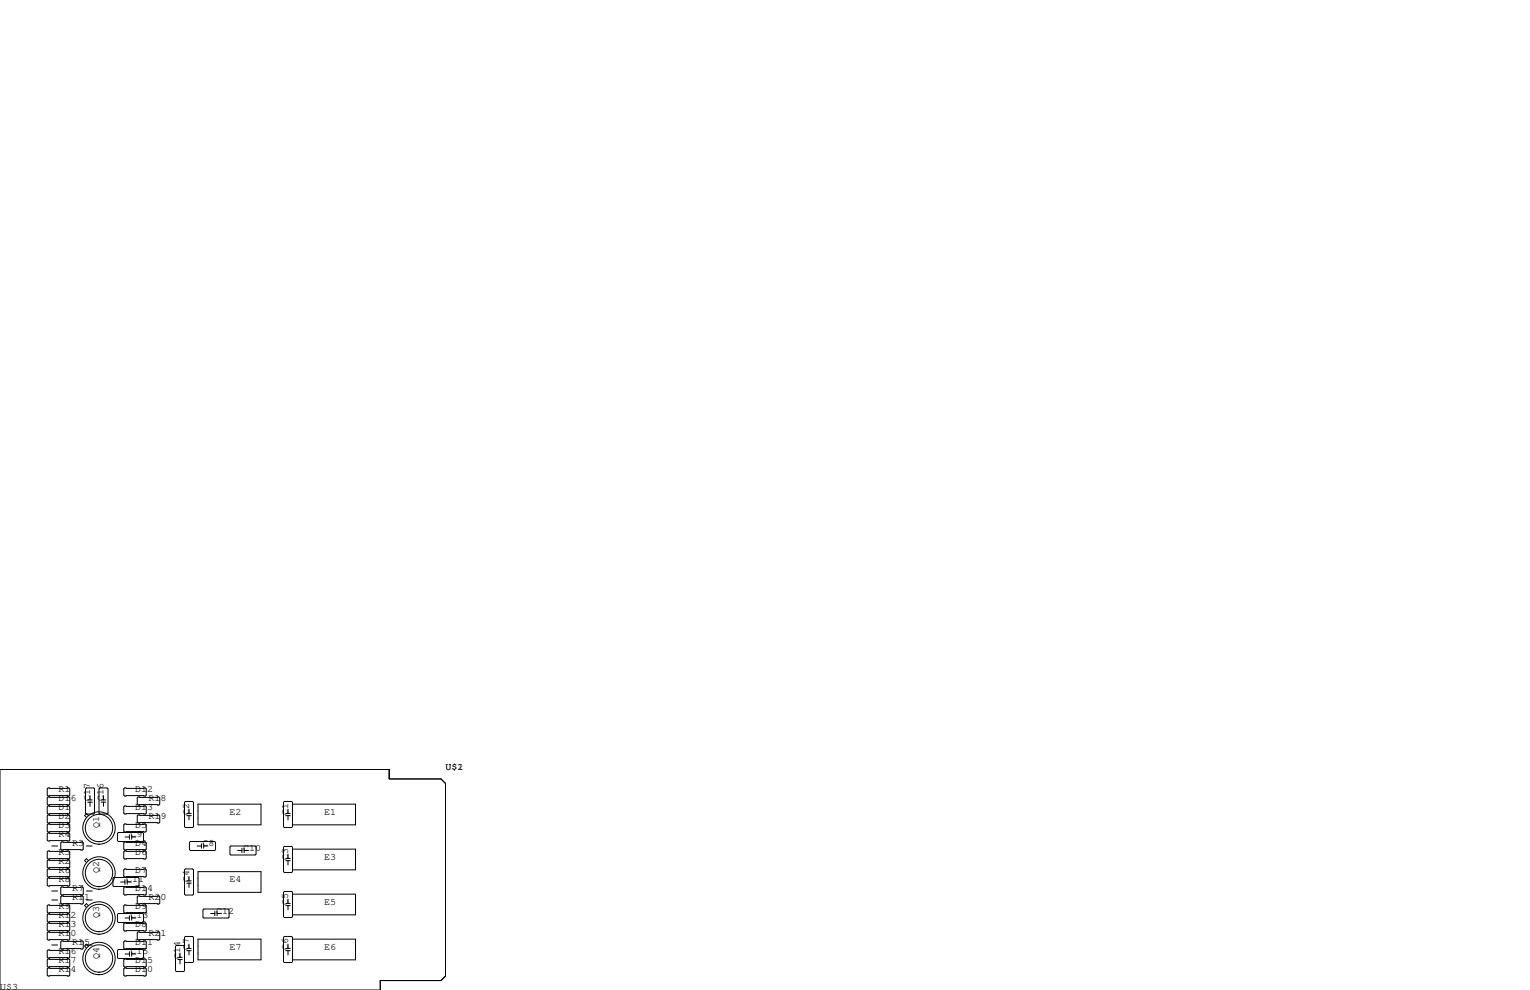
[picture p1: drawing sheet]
<svg xmlns="http://www.w3.org/2000/svg" width="432mm" height="279mm" viewBox="0 0 432 279" stroke-linecap="round" stroke-linejoin="round" font-family="sans-serif">
<g fill="none" stroke="#000" stroke-width=".28">
<path d="M0 217.2h109.9v2.6h14.6l1.2 1.3v54.4l-1.2 1.2h-17.2v2.7h-107.3zM13.6 222.4h5.8l.3 .2v1.8l-.3 .3h-5.8l-.3-.3v-1.8zM13.6 224.9h5.8l.3 .3v1.7l-.3 .3h-5.8l-.3-.3v-1.7zM13.6 227.5h5.8l.3 .2v1.8l-.3 .2h-5.8l-.3-.2v-1.8zM13.6 230h5.8l.3 .3v1.7l-.3 .3h-5.8l-.3-.3v-1.7zM13.6 232.5h5.8l.3 .3v1.8l-.3 .2h-5.8l-.3-.2v-1.8zM13.6 235.1h5.8l.3 .2v1.8l-.3 .3h-5.8l-.3-.3v-1.8zM14.6 238.8h1.7M17.4 237.6h5.8l.3 .3v1.7l-.3 .3h-5.8l-.3-.3v-1.7zM24.4 222.4h2l.3 .2v6.9l-.3 .2h-2l-.3-.2v-6.9zM24.4 238.8h1.6M24.8 225.8h1.2"/>
<path d="M24.8 226.4h1.2M24.9 230.2l-.5-.6-.5 .6 .5 .5M25.4 224.5v1.3M25.4 226.4v1.2M28.2 222.4h2l.3 .2v6.9l-.3 .2h-2l-.3-.2v-6.9zM28.6 225.8h1.2M28.6 226.4h1.2M29.2 224.5v1.3M29.2 226.4v1.2M33.4 234.9h6.9l.2 .3v2l-.2 .3h-6.9l-.3-.3v-2zM35.2 237.6h5.8l.3 .3v1.7l-.3 .3h-5.8l-.3-.3v-1.7zM35.2 222.4h5.8l.3 .2v1.8l-.3 .3h-5.8l-.3-.3v-1.8z"/>
<path d="M35.2 227.5h5.8l.3 .2v1.8l-.3 .2h-5.8l-.3-.2v-1.8zM35.2 232.5h5.8l.3 .3v1.8l-.3 .2h-5.8l-.3-.2v-1.8zM35.3 236.2h1.2M36.5 235.6v1.3M37.2 236.2h1.2M37.2 235.6v1.3M39 230h5.8l.3 .3v1.7l-.3 .3h-5.8l-.3-.3v-1.7zM39 224.9h5.8l.3 .3v1.7l-.3 .3h-5.8l-.3-.3v-1.7zM52.3 226.2h2.1l.2 .2v6.9l-.2 .3h-2.1l-.2-.3v-6.9zM52.7 229.6h1.3M52.7 230.2h1.3M53.3 228.3v1.3"/>
<path d="M53.3 230.2v1.2M53.5 237.7l.2-.2h6.9l.2 .2v2.1l-.2 .2h-6.9l-.2-.2zM55.6 238.8h1.2M55.9 226.9h17.8v5.9h-17.8zM56.8 238.1v1.3M57.5 238.8h1.2M57.5 238.1v1.3M64.9 239l.3-.2h6.8l.3 .2v2l-.3 .3h-6.8l-.3-.3zM68.3 239.4v1.3M68.9 239.4v1.3M80.3 226.2h2l.3 .2v6.9l-.3 .3h-2l-.3-.3v-6.9zM80.3 238.9h2l.3 .2v6.9l-.3 .3h-2l-.3-.3v-6.9z"/>
<path d="M80.6 229.6h1.3M80.6 230.2h1.3M81.3 228.3v1.3M81.3 230.2v1.2M82.6 226.9h17.7v5.9h-17.7M82.6 239.6h17.7v5.9h-17.7M13.6 240.2h5.8l.3 .2v1.8l-.3 .2h-5.8l-.3-.2v-1.8zM13.6 242.7h5.8l.3 .3v1.7l-.3 .3h-5.8l-.3-.3v-1.7zM13.6 245.2h5.8l.3 .3v1.8l-.3 .2h-5.8l-.3-.2v-1.8zM13.6 247.8h5.8l.3 .2v1.8l-.3 .3h-5.8l-.3-.3v-1.8zM13.6 255.4h5.8l.3 .3v1.7l-.3 .3h-5.8l-.3-.3v-1.7zM13.6 257.9h5.8l.3 .3v1.8l-.3 .2h-5.8l-.3-.2v-1.8z"/>
<path d="M14.6 251.5h1.7M14.6 254h1.7M17.4 250.3h5.8l.3 .3v1.7l-.3 .3h-5.8l-.3-.3v-1.7zM17.4 252.9h5.8l.3 .2v1.8l-.3 .2h-5.8l-.3-.2v-1.8zM24.4 251.5h1.6M24.4 254h1.6M24.9 242.9l-.5-.6-.5 .6 .5 .5M24.9 255.6l-.5-.6-.5 .6 .5 .5M31.9 247.9l.2-.3h6.9l.2 .3v2l-.2 .3h-6.9l-.2-.3zM33.1 258.1l.3-.3h6.9l.2 .3v2l-.2 .2h-6.9l-.3-.2zM34 248.9h1.3M35.2 240.2h5.8l.3 .2v1.8l-.3 .2h-5.8l-.3-.2v-1.8z"/>
<path d="M35.2 245.2h5.8l.3 .3v1.8l-.3 .2h-5.8l-.3-.2v-1.8zM35.2 250.3h5.8l.3 .3v1.7l-.3 .3h-5.8l-.3-.3v-1.7zM35.2 255.4h5.8l.3 .3v1.7l-.3 .3h-5.8l-.3-.3v-1.7zM35.3 248.3v1.3M35.3 259.1h1.2M35.9 248.9h1.2M35.9 248.3v1.3M36.5 258.4v1.3M37.2 258.4v1.3M37.2 259.1h1.2M38.7 253.1l.3-.2h5.8l.3 .2v1.8l-.3 .2h-5.8l-.3-.2zM52.1 245.5l.2-.3h2.1l.2 .3v6.8l-.2 .3h-2.1l-.2-.3z"/>
<path d="M52.7 248.6h1.3M52.7 249.3h1.3M53.3 247.4v1.2M53.3 249.3v1.1M55.9 246h17.8v5.8h-17.8zM57.3 256.8l.2-.3h6.9l.2 .3v2l-.2 .3h-6.9l-.2-.3zM59.4 257.8h1.2M60.6 257.2v1.2M61.3 257.2v1.2M61.3 257.8h1.2M67.1 240h1.2M68.9 240h1.2"/>
<path d="M80 251.8l.3-.2h2l.3 .2v6.9l-.3 .3h-2l-.3-.3zM80.6 242.3h1.3M80.6 242.9h1.3M80.6 255h1.3M80.6 255.6h1.3M81.3 241v1.3M81.3 242.9v1.2M81.3 253.7v1.3M81.3 255.6v1.2M82.6 252.3h17.7v5.9h-17.7M13.3 270.9l.3-.3h5.8l.3 .3v1.8l-.3 .2h-5.8l-.3-.2zM13.3 273.4l.3-.2h5.8l.3 .2v1.8l-.3 .3h-5.8l-.3-.3z"/>
<path d="M13.6 260.5h5.8l.3 .2v1.8l-.3 .3h-5.8l-.3-.3v-1.8zM13.6 263h5.8l.3 .3v1.7l-.3 .3h-5.8l-.3-.3v-1.7zM13.6 268.1h5.8l.3 .3v1.7l-.3 .3h-5.8l-.3-.3v-1.7zM14.6 266.7h1.7M17.1 265.8l.3-.2h5.8l.3 .2v1.8l-.3 .2h-5.8l-.3-.2zM24.4 266.7h1.6M24.9 267l-.5-.5-.5 .5 .5 .5M33.1 268.2l.3-.2h6.9l.2 .2v2.1l-.2 .2h-6.9l-.3-.2zM35.2 260.5h5.8l.3 .2v1.8l-.3 .3h-5.8l-.3-.3v-1.8zM35.2 265.6h5.8l.3 .2v1.8l-.3 .2h-5.8l-.3-.2v-1.8zM35.2 270.6h5.8l.3 .3v1.8l-.3 .2h-5.8l-.3-.2v-1.8zM35.2 273.2h5.8l.3 .2v1.8l-.3 .3h-5.8l-.3-.3v-1.8z"/>
<path d="M35.3 269.2h1.2M36.5 268.6v1.3M37.2 268.6v1.3M37.2 269.2h1.2M38.7 263.3l.3-.3h5.8l.3 .3v1.7l-.3 .3h-5.8l-.3-.3zM50.2 270.8h1.2M50.2 270.2h1.2M50.8 269v1.2M50.8 270.8v1.2M52.1 267.1l-.3-.3h-2l-.3 .3v6.8l.3 .3h2l.3-.3v-9.4l.2-.2h2.1l.2 .2v6.9l-.2 .3h-2.1l-.2-.3M52.7 267.7h1.3M52.7 268.3h1.3"/>
<path d="M53.3 266.4v1.3M53.3 268.3v1.2M55.9 265h17.8v5.9h-17.8zM80 264.5l.3-.2h2l.3 .2v6.9l-.3 .3h-2l-.3-.3zM80.6 267.7h1.3M80.6 268.3h1.3M81.3 266.4v1.3M81.3 268.3v1.2M82.6 265h17.7v5.9h-17.7"/>
<circle cx="27.9" cy="233.7" r="4.6"/>
<circle cx="27.9" cy="233.7" r="3.9"/>
<circle cx="27.9" cy="259.1" r="4.6"/>
<circle cx="27.9" cy="246.4" r="4.6"/>
<circle cx="27.9" cy="259.1" r="3.9"/>
<circle cx="27.9" cy="246.4" r="3.9"/>
<circle cx="27.9" cy="270.5" r="4.6"/>
<circle cx="27.9" cy="270.5" r="3.9"/>
</g>
<g font-size="2.8">
<text x="125.7" y="217.2">U$1</text>
<text x="129.1" y="217.2">2</text>
<text x="16.5" y="223.5">R1</text>
<text x="16.5" y="226.1">D16</text>
<text x="25.4" y="226.1" transform="rotate(-90 25.4 226.1)">C17</text>
<text x="29.2" y="226.1" transform="rotate(-90 29.2 226.1)">C16</text>
<text x="38.1" y="223.5">D12</text>
<text x="41.9" y="226.1">R18</text>
<text x="16.5" y="228.6">D1</text>
<text x="16.5" y="231.1">D2</text>
<text x="16.5" y="233.7">D3</text>
<text x="27.9" y="233.7" transform="rotate(-90 27.9 233.7)">Q1</text>
<text x="38.1" y="233.7">D5</text>
<text x="38.1" y="228.6">D13</text>
<text x="41.9" y="231.1">R19</text>
<text x="53.3" y="229.9" transform="rotate(-90 53.3 229.9)">C2</text>
<text x="64.8" y="229.9">E2</text>
<text x="81.3" y="229.9" transform="rotate(-90 81.3 229.9)">C1</text>
<text x="91.4" y="229.9">E1</text>
<text x="16.5" y="236.2">R4</text>
<text x="20.3" y="238.8">R3</text>
<text x="36.8" y="236.2">C9</text>
<text x="38.1" y="238.8">D4</text>
<text x="57.1" y="238.8">C8</text>
<text x="16.5" y="243.8">R2</text>
<text x="16.5" y="241.3">R5</text>
<text x="38.1" y="241.3">D6</text>
<text x="68.6" y="240">C10</text>
<text x="81.3" y="242.6" transform="rotate(-90 81.3 242.6)">C3</text>
<text x="91.4" y="242.6">E3</text>
<text x="16.5" y="248.9">R8</text>
<text x="16.5" y="246.4">R6</text>
<text x="20.3" y="251.5">R7</text>
<text x="27.9" y="246.4" transform="rotate(-90 27.9 246.4)">Q2</text>
<text x="35.6" y="248.9">C11</text>
<text x="38.1" y="246.4">D7</text>
<text x="38.1" y="251.5">D14</text>
<text x="53.3" y="248.9" transform="rotate(-90 53.3 248.9)">C4</text>
<text x="64.8" y="248.9">E4</text>
<text x="16.5" y="256.5">R9</text>
<text x="20.3" y="254">R11</text>
<text x="38.1" y="256.5">D9</text>
<text x="41.9" y="254">R20</text>
<text x="61" y="257.8">C12</text>
<text x="81.3" y="255.3" transform="rotate(-90 81.3 255.3)">C5</text>
<text x="91.4" y="255.3">E5</text>
<text x="16.5" y="259.1">R12</text>
<text x="16.5" y="261.6">R13</text>
<text x="27.9" y="259.1" transform="rotate(-90 27.9 259.1)">Q3</text>
<text x="36.8" y="259.1">C13</text>
<text x="38.1" y="261.6">D8</text>
<text x="16.5" y="264.2">R10</text>
<text x="16.5" y="269.2">R16</text>
<text x="20.3" y="266.7">R15</text>
<text x="36.8" y="269.2">C15</text>
<text x="38.1" y="266.7">D11</text>
<text x="41.9" y="264.2">R21</text>
<text x="53.3" y="268" transform="rotate(-90 53.3 268)">C7</text>
<text x="64.8" y="268">E7</text>
<text x="81.3" y="268" transform="rotate(-90 81.3 268)">C6</text>
<text x="91.4" y="268">E6</text>
<text x="16.5" y="274.3">R14</text>
<text x="16.5" y="271.8">R17</text>
<text x="27.9" y="270.5" transform="rotate(-90 27.9 270.5)">Q4</text>
<text x="38.1" y="274.3">D10</text>
<text x="38.1" y="271.8">D15</text>
<text x="50.8" y="270.5" transform="rotate(-90 50.8 270.5)">C14</text>
<text x="0" y="279.4">U$3</text>
</g>
</svg>
